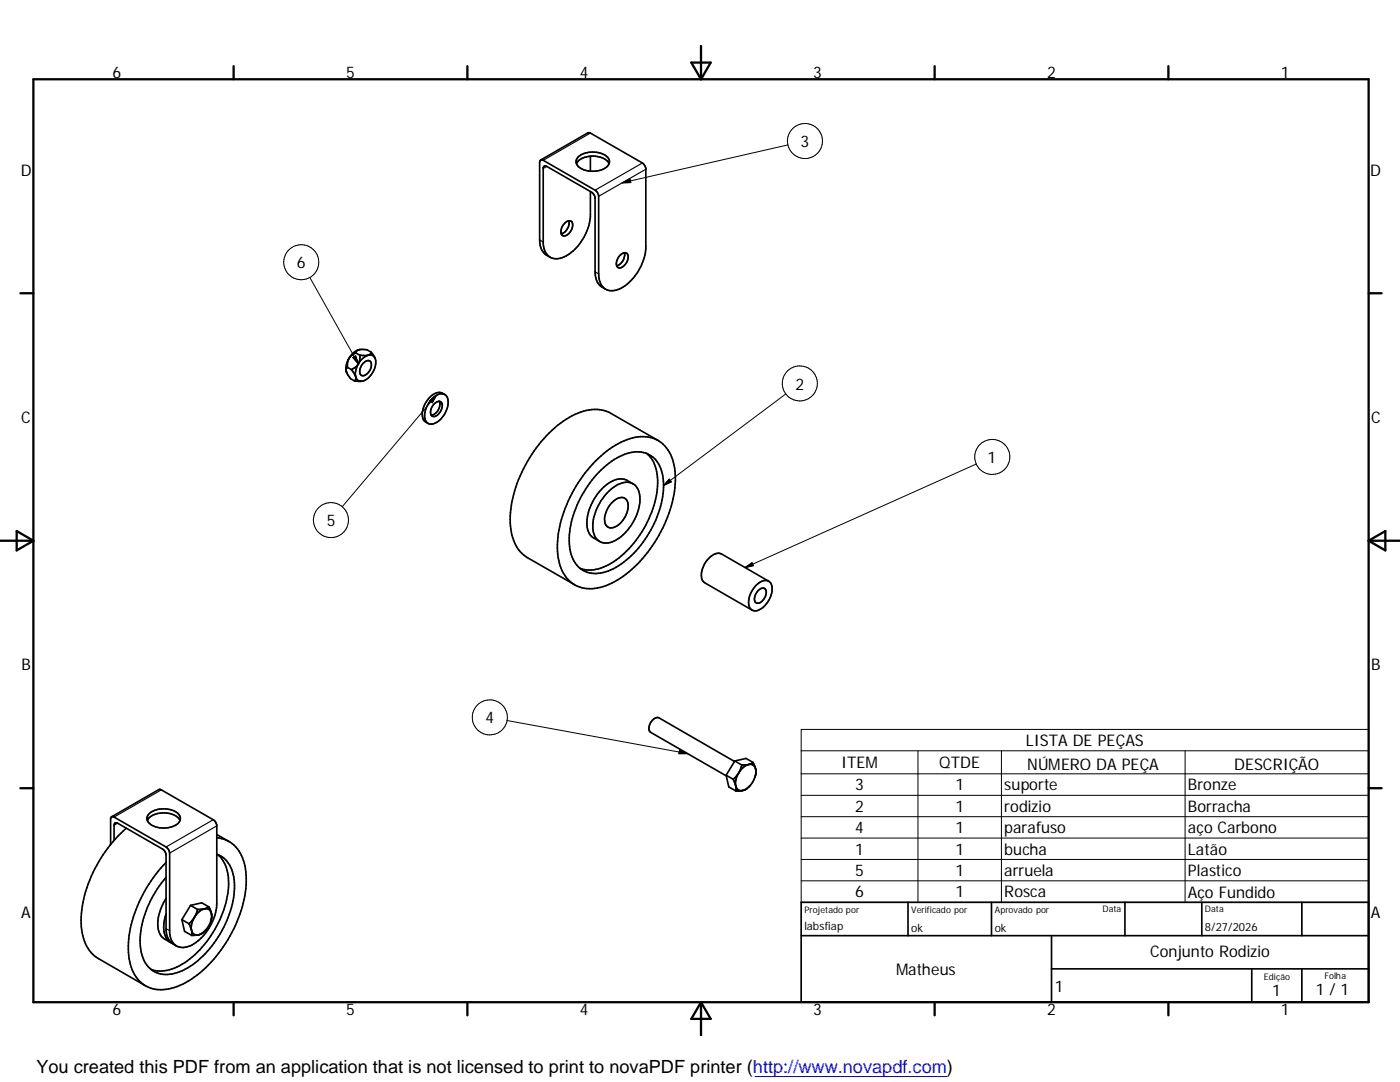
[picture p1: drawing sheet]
<svg xmlns="http://www.w3.org/2000/svg" width="279mm" height="216mm" viewBox="0 0 279 216" stroke-linecap="round" stroke-linejoin="round" font-family="sans-serif">
<g fill="none" stroke="#000" stroke-width=".33">
<path d="M107.9 31.9l9.7-5.4 10.7 6.1 .6 1v16.1a10.2 10.2 0 0 1-5.3 8 2.72 2.72 0 0 1-2.8 0 2.72 2.72 0 0 1-1.3-2.6v-16.1l-.2-.5-.5-.5-10.4-6zM107.9 31.9l-.2 .5v15.5a3.4 3.4 0 0 0 2.1 3.4M115.1 32.7a3.8 3.8 0 0 1 4.1-1.5 2.94 2.94 0 0 1 2.4 1.5M115.5 31.2a4.7 4.7 0 0 1 5.9 .4 1.56 1.56 0 0 1-1.2 2.2 4.5 4.5 0 0 1-5.1-.9 1.29 1.29 0 0 1 .4-1.7zM117.8 38.2v5.1a10.2 10.2 0 0 1-5.6 8.1 2.7 2.7 0 0 1-3.8-2.7v-15.2l.2-.3 .2-.1 9.3 5.3 .6 .7 .1 15.2a3.4 3.4 0 0 0 2.1 3.4M117.8 31.2v3M112.6 44.6a.94 .94 0 0 1 1.6-.3 2.18 2.18 0 0 1-1.7 2.8 1.31 1.31 0 0 1-.2-2.1zM113.5 44a2.37 2.37 0 0 1-1.5 2.7M123.7 51a.98 .98 0 0 1 1.5-.3 2.24 2.24 0 0 1-1.5 2.8 1.03 1.03 0 0 1-.5-1.7zM124.6 50.4a2.26 2.26 0 0 1-1.5 2.6M69.1 74.1l.3 .6a2.87 2.87 0 0 0 1.3 1.3M69.1 74.1l.1 .2"/>
<path d="M69.3 73.3l-.2 .3v.4M69.3 73.3l.8 .4M69.6 71.5l-.2 .8-.1 1M69.6 71.5a3.5 3.5 0 0 0-.5 2.6M70.1 73.7l.9 1.5M70.7 76l1.5 .1M71 75.2v.5l-.3 .3M71 75.2l.4 .7 .8 .2M71 70.4l-.8 .5-.6 .6M71 70.4l.8 .5M71.5 72.6a3.5 3.5 0 0 0-.5 2.6M71.5 72.6l-.4 .5-1 .6"/>
<path d="M71.6 69.8l.9-.1a2.18 2.18 0 0 1 1.6 .6M71.6 69.8l-.5 .3-.1 .3M71.6 69.8a3.4 3.4 0 0 0-2 1.7M71.8 70.9v.9l-.3 .8M71.8 70.9h1.7M71.8 69.7l-.2 .1M72.2 76.1h.1M72.4 72.6a.98 .98 0 0 1 1.6-.3 2.13 2.13 0 0 1-1.8 2.6 1.33 1.33 0 0 1-.1-1.9zM73.5 70.9a3.4 3.4 0 0 0-2 1.7M73.5 70.9a1.05 1.05 0 0 1 1.4 .6M74.1 70.3l-.2 .4-.4 .2M74.1 70.3l.8 1.2"/>
<path d="M74.9 71.5a4 4 0 0 1-2.7 4.6M74.9 71.5h.1M86.3 79.5a1.96 1.96 0 0 1 2.7-.6 3.7 3.7 0 0 1-.5 4.1 3 3 0 0 1-2.9 1.6 2.22 2.22 0 0 1-.6-2.9l.6-1.3zM88.7 78.7a2.16 2.16 0 0 0-3 .7 4.1 4.1 0 0 0-1.1 4.5l.8 .6M86.6 80.6a.89 .89 0 0 1 .8-.5 .89 .89 0 0 1 .8 .5 2.24 2.24 0 0 1-1.7 2.5 1.33 1.33 0 0 1-.2-2.1zM87.7 80.1a2.2 2.2 0 0 1-1.6 2.7M118.8 92a14.9 14.9 0 0 1 9.1-4.9 6.1 6.1 0 0 1 6.5 5.1 20.2 20.2 0 0 1-2.5 13.9 22.5 22.5 0 0 1-11 10.8 6.9 6.9 0 0 1-7.2-1 10.2 10.2 0 0 1-2.4-8.6 27 27 0 0 1 7.5-15.3zM119.5 94.2a11.9 11.9 0 0 1 7.6-4.1 5.1 5.1 0 0 1 5.2 4.8 18.5 18.5 0 0 1-4 13.3 14.9 14.9 0 0 1-8.4 6.1 5.1 5.1 0 0 1-6.2-4.7 18.5 18.5 0 0 1 4-13.2zM126.3 96.5a3.7 3.7 0 0 0-4 .9 10.1 10.1 0 0 0-3.9 8.7 2.65 2.65 0 0 0 4.1 1.9 9.9 9.9 0 0 0 5.1-9.3l-.1-.8-.5-.8-1.8-1.2a4.2 4.2 0 0 0-4.7 1.3 9.8 9.8 0 0 0-3.2 8.4l.2 .6 .5 .8 1.7 1.1M129.1 90.5a7.6 7.6 0 0 1 2.1 6.5 20.8 20.8 0 0 1-9.7 15.7 6.8 6.8 0 0 1-5.7 .7M131.3 87.9l-9.4-5.4a7.7 7.7 0 0 0-7.2 .2 25 25 0 0 0-11.8 14.5 16 16 0 0 0-.2 11.1 6.4 6.4 0 0 0 2.6 3l9.4 5.4M122 100.4a2.24 2.24 0 0 1 2.7-1 2.46 2.46 0 0 1 .3 3.1 3.9 3.9 0 0 1-3.3 2.8 1.93 1.93 0 0 1-.9-2.7l.6-1.3z"/>
<path d="M150.9 116.8a2.1 2.1 0 0 1 2.6-.7 2.79 2.79 0 0 1 .2 3.2 3.6 3.6 0 0 1-3.3 2.6 1.72 1.72 0 0 1-.9-2.4 5.4 5.4 0 0 1 1.4-2.7zM151.3 117.8a.86 .86 0 0 1 .8-.5 .86 .86 0 0 1 .8 .6 2.29 2.29 0 0 1-1.7 2.5 .96 .96 0 0 1-.5-1.5zM153.4 116l-9.4-5.5a2.05 2.05 0 0 0-2.4 .7 4.4 4.4 0 0 0-1.4 4.6l.5 .5 9.4 5.4M144.9 154.7l.5 2.3 1.5 .8M144.9 154.7l1.4 .8M146.3 155.5l.5 1.3M146.6 151.9l-15.1-8.7a2.04 2.04 0 0 0-2 2.4l.4 .5 15 8.7M146.6 151.8l2.3-.5 1.4 .8M146.6 151.8l1.4 .9M146.6 151.8l-1.7 2.9M146.8 156.8a1.09 1.09 0 0 0 1.4 .9M146.8 156.8l.1 1"/>
<path d="M148 152.7l-.7 1.7-1 1.1M148.2 157.7l-1.3 .1M149.4 157.1l-.6 .4-.6 .2M149.4 157l-1.2 .7M149.4 152.6a1.1 1.1 0 0 1 1.4 .9M149.4 152.6a4.2 4.2 0 0 0-2.6 4.2M149.4 152.6l-1.4 .1M149.7 156.8l-.3 .3M150.3 152.1l-.9 .5M150.3 152.1l.5 1.4M150.8 153.5l.1 .9-.2 .7M150.8 153.5a4.2 4.2 0 0 1-1.4 3.5"/>
<path d="M22.3 163l9.6-5.5 10.8 6.2 .6 .9v15.7a10.1 10.1 0 0 1-5.6 8.5 2.69 2.69 0 0 1-3.8-2.7v-15.9l-.3-.7-.5-.5-10.5-6zM22.3 163l-.2 .3v5.2M22.8 167.7v-3l.1-.4 .3-.1 9.2 5.2a1.53 1.53 0 0 1 .7 1.2v15.1a3.7 3.7 0 0 0 1 2.3M25.2 165.2a26 26 0 0 0-9 19.1 8 8 0 0 0 3.4 7l9.4 5.4M29.4 163.7a4.1 4.1 0 0 1 4.8-1.3 2.37 2.37 0 0 1 1.7 1.3M29.7 162.5a4.6 4.6 0 0 1 6.1 .1 1.43 1.43 0 0 1-.9 2.1 4.9 4.9 0 0 1-5.3-.6 1.2 1.2 0 0 1 .1-1.6zM33.1 179.3a8.2 8.2 0 0 0-1.4 6.7l.7 1 1.7 1.1M33.1 175a20.1 20.1 0 0 0-5.1 13.8 6.7 6.7 0 0 0 2.2 4.7M43.3 170.5a5.6 5.6 0 0 1 3.4 5 20 20 0 0 1-5.7 14.8 12.1 12.1 0 0 1-7.6 4.1 4.7 4.7 0 0 1-3.2-.9M43.3 167.2a6.2 6.2 0 0 1 5.5 5 20 20 0 0 1-2.2 13.2 23.4 23.4 0 0 1-10.7 11.2 7 7 0 0 1-8.2-.9 11.1 11.1 0 0 1-1.9-9 27.3 27.3 0 0 1 7.3-14.6M43.3 166.5l2.4 1.4M43.4 170.5a7.1 7.1 0 0 1 2.2 5.9 20.7 20.7 0 0 1-9.8 16.3 7 7 0 0 1-5.6 .8"/>
<path d="M33.1 182.4a5.1 5.1 0 0 0 .7 5.5l.5 .3M34.1 188l.2 .2M34.3 188.2l.9 .6M36.3 183.5l.5 2.3 1.5 .9M36.3 183.5l1.4 .8M37.7 184.3l.5 1.3M38 180.7l2.3-.6 1.4 .9M38 180.7l1.4 .8M38 180.7l-1.7 2.8M38.2 185.6l.1 1.1M38.2 185.6a1.07 1.07 0 0 0 1.4 .9M38.8 183l-1.1 1.3"/>
<path d="M38.8 183a3.6 3.6 0 0 0-.6 2.6M39.4 181.5l-.6 1.5M39.6 186.5l-1.3 .2M40.8 181.3l-1.4 .2M40.8 181.3a3.5 3.5 0 0 0-2 1.7M40.8 181.3a1.09 1.09 0 0 1 1.4 1M41.1 185.6l-1 .8-.5 .1M41.7 181l-.9 .3M41.7 181l.5 1.3M42.2 182.3l.1 .6-.3 1M42.2 182.3a4.1 4.1 0 0 1-2.6 4.2M159.9 186.7h113.2"/>
<path d="M159.9 180h113.2v20h-113.2zM181.2 180v6.7M197.9 180v6.7M209.9 193.3h63.2M209.9 186.7v13.3M224.5 180v6.7M239.8 180v6.7M249.8 193.3v6.7M259.8 180v6.7M259.8 193.3v6.7"/>
</g>
<path d="M109.1 33.2l-.7 .4M117.8 26.6l-9.4 5.4M128.2 32.5l-9.4 5.5M128.9 33.8l-9.4 5.4M107.7 47.9l.7 .4M118.8 54.3l.7 .4M32.2 157.6l-9.4 5.4M23.5 164.3l-.7 .4M42.6 163.6l-9.5 5.4M43.3 164.8l-9.4 5.4M33.1 185.3l.8 .4" fill="none" stroke="#000" stroke-width=".23"/>
<g fill="none" stroke="#000" stroke-width=".46">
<path d="M6.7 15.8h266.4v184.2h-266.4zM46.6 13.2v2.6M93.3 13.2v2.6M138 12.5h3.8l-1.9 3.3zM139.9 9.2v6.6M186.5 13.2v2.6M233.2 13.2v2.6M4.1 58.5h2.6M273.1 58.5h2.6M0 107.9h6.7M3.3 106l3.4 1.9-3.4 1.9zM273.1 107.9h6.3"/>
<path d="M273.1 107.9l3.4-1.9v3.8zM4.1 157.3h2.6M273.1 157.3h2.6M46.6 200v2.6M93.3 200v2.6M139.9 200v6.6M139.9 200l1.9 3.3h-3.8zM186.5 200v2.6M233.2 200v2.6"/>
</g>
<g fill="none" stroke="#000" stroke-width=".2">
<path d="M124.2 36.5l1.5-.7 .2 .6zM157.2 28.9l-33 7.6M61.8 55.4l9.7 17.2M70.4 71.3l.6-.3 .5 1.6zM85.8 79.9l1.3-1-.8 1.5zM87.1 78.9l-18.8 22.2M156.8 78.6l-24.4 18.3M133.6 95.6l.4 .5-1.6 .8zM194.8 92.6l-46.1 20.7M148.7 113.3l1.4-1 .3 .6zM101.2 143.8l36 6.6M135.6 149.7l1.6 .7h-1.7z"/>
<path d="M159.9 145.5h113.2v34.5h-113.2zM159.9 149.8h113.2M159.9 154.4h113.2M159.9 158.7h113.2M183.2 149.8v30.2M199.9 149.8v30.2M236.5 149.8v30.2M159.9 163h113.2M159.9 167.2h113.2M159.9 171.5h113.2M159.9 175.8h113.2"/>
<circle cx="160.6" cy="28.1" r="3.5"/>
<circle cx="60.1" cy="52.3" r="3.5"/>
<circle cx="159.6" cy="76.5" r="3.5"/>
<circle cx="198" cy="91.2" r="3.5"/>
<circle cx="66.1" cy="103.8" r="3.5"/>
<circle cx="97.8" cy="143.1" r="3.5"/>
</g>
<path d="M124.2 36.5l1.5-.7 .2 .6zM70.4 71.3l.6-.3 .5 1.6zM85.8 79.9l1.3-1-.8 1.5zM133.6 95.6l.4 .5-1.6 .8zM148.7 113.3l1.4-1 .3 .6zM135.6 149.7l1.6 .7h-1.7z" fill="#000" stroke="#000" stroke-width=".2"/>
<path d="M5.4 206.8h186.9v7.3h-186.9z" fill="#fff"/>
<path d="M150.6 214.8h38.5" fill="none" stroke="#00f" stroke-width=".2"/>
<text font-size="3.6" x="7.3" y="214.1">You created this PDF from an application that is not licensed to print to novaPDF printer (http://www.novapdf.com)</text>
<g font-size="3.2">
<text x="22.4" y="15.6">6</text>
<text x="69.1" y="15.6">5</text>
<text x="115.7" y="15.6">4</text>
<text x="162.3" y="15.6">3</text>
<text x="209" y="15.6">2</text>
<text x="255.6" y="15.6">1</text>
<text x="159.8" y="29.4">3</text>
<text x="4.1" y="35.1">D</text>
<text x="273.5" y="35.1">D</text>
<text x="59.3" y="53.5">6</text>
<text x="158.7" y="77.7">2</text>
<text x="4.2" y="84.4">C</text>
<text x="273.6" y="84.4">C</text>
<text x="197.1" y="92.4">1</text>
<text x="65.2" y="105">5</text>
<text x="4.3" y="133.8">B</text>
<text x="273.6" y="133.8">B</text>
<text x="96.9" y="144.3">4</text>
<text x="204.7" y="148.8">LISTA DE PEÇAS</text>
<text x="167.9" y="153.2">ITEM</text>
<text x="187.5" y="153.3">QTDE</text>
<text x="205" y="153.7">NÚMERO DA PEÇA</text>
<text x="246.3" y="153.7">DESCRIÇÃO</text>
<text x="170.7" y="157.7">3</text>
<text x="170.7" y="162">2</text>
<text x="190.7" y="157.7">1</text>
<text x="190.7" y="162">1</text>
<text x="200.4" y="157.6">suporte</text>
<text x="237.1" y="157.7">Bronze</text>
<text x="170.7" y="166.2">4</text>
<text x="190.7" y="166.2">1</text>
<text x="200.4" y="162.1">rodizio</text>
<text x="200.4" y="166.3">parafuso</text>
<text x="237.1" y="162.1">Borracha</text>
<text x="237.1" y="166.3">aço Carbono</text>
<text x="170.7" y="170.5">1</text>
<text x="190.7" y="170.5">1</text>
<text x="200.4" y="170.5">bucha</text>
<text x="237.1" y="170.6">Latão</text>
<text x="170.7" y="174.8">5</text>
<text x="170.7" y="179.1">6</text>
<text x="190.7" y="174.8">1</text>
<text x="190.7" y="179.1">1</text>
<text x="200.4" y="174.8">arruela</text>
<text x="200.4" y="179.1">Rosca</text>
<text x="237.1" y="174.8">Plastico</text>
<text x="237.1" y="179.2">Aço Fundido</text>
<text x="4.2" y="183.1">A</text>
<text x="273.6" y="183.1">A</text>
<text x="229.5" y="190.9">Conjunto Rodizio</text>
<text x="178.8" y="194.6">Matheus</text>
<text x="210.5" y="197.9">1</text>
<text x="22.4" y="202.6">6</text>
<text x="69.1" y="202.6">5</text>
<text x="115.7" y="202.6">4</text>
<text x="162.3" y="202.6">3</text>
<text x="209" y="202.6">2</text>
<text x="253.9" y="198.8">1</text>
<text x="255.6" y="202.6">1</text>
<text x="262.6" y="198.6">1 / 1</text>
</g>
<g font-size="2.3">
<text x="160.5" y="185.6">labsfiap</text>
<text x="240.5" y="185.7">8/27/2026</text>
<text x="181.9" y="186">ok</text>
<text x="198.5" y="186">ok</text>
</g>
<g font-size="1.8">
<text x="160.5" y="182.1">Projetado por</text>
<text x="181.9" y="182.1">Verificado por</text>
<text x="198.5" y="182.1">Aprovado por</text>
<text x="220" y="182">Data</text>
<text x="240.5" y="182">Data</text>
<text x="252.2" y="195.5">Edição</text>
<text x="264.3" y="195.4">Folha</text>
</g>
</svg>
